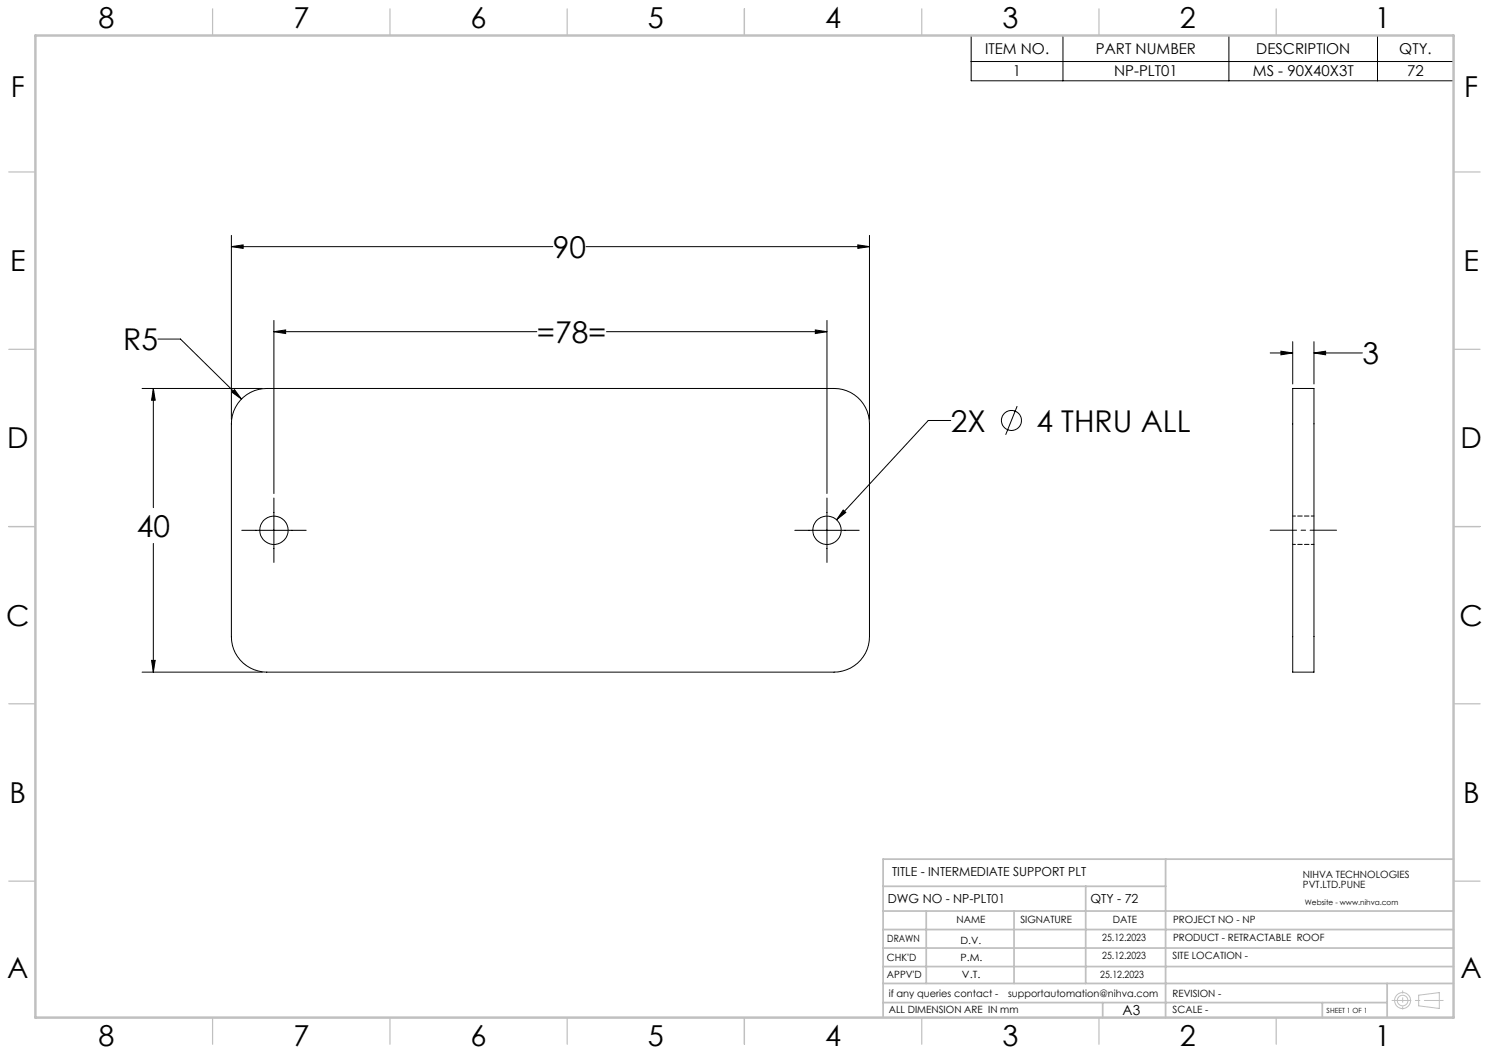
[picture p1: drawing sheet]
<svg xmlns="http://www.w3.org/2000/svg" width="420mm" height="297mm" viewBox="0 0 420 297" stroke-linecap="round" stroke-linejoin="round" font-family="sans-serif">
<g fill="none" stroke="#000" stroke-width=".28">
<path d="M273.9 10h136.1v12.8h-136.1zM273.9 17.4h136.1M299.8 10v12.8M346.6 10v12.8M388.5 10v12.8M65.3 69.6l3.3-.5v1zM65.3 66.4v51.9M65.3 69.6h90.6M165.3 69.6h80M242 69.1l3.3 .5-3.3 .5zM245.3 66.4v51.9M44.6 95.6h6.3l17.2 17"/>
<path d="M77.3 93.6l3.3-.5v1zM77.3 90.4v48.8M77.3 93.6h74.1M171.1 93.6h62.2M230 93.1l3.3 .5-3.3 .5zM233.3 90.4v48.8M358.3 99.6h6.3M361.3 99.1l3.3 .5-3.3 .5zM364.6 96.4v11.9M370.6 99.6l3.3-.5v1zM370.6 96.4v11.9M370.6 99.6h13.7"/>
<path d="M40.1 109.6h33.9M43.3 109.6l.5 3.3h-1zM43.3 109.6v33.6M65.4 110.6l.7-.7 2 2.7zM67.8 112.9a10 10 0 0 1 7.4-3.3h160.1a10 10 0 0 1 10 10v60a10 10 0 0 1-10 10h-160.1a10 10 0 0 1-9.9-10v-60a10 10 0 0 1 2.5-6.7zM268.2 118.6h-6.4l-25.8 28M286.9 114.5l-3.2 8.1M364.6 109.6h6v80h-6zM43.3 153.3v36.3M68.2 149.6h18.2M77.3 140.5v18.1M224.2 149.6h18.2"/>
<path d="M233.3 140.5v18.1M237.8 143.9l.8 .6-2.6 2.1zM40.1 189.6h33.9M42.8 186.3h1l-.5 3.3z"/>
<circle cx="285.3" cy="118.6" r="2.83"/>
<circle cx="77.3" cy="149.5" r="4"/>
<circle cx="233.3" cy="149.6" r="4"/>
</g>
<g fill="none" stroke="#c0c0c0" stroke-width=".28">
<path d="M400.2 280.7l5.8-.7v4.4l-5.8-.7z"/>
<circle cx="395.6" cy="282.2" r="2.26"/>
<circle cx="395.6" cy="282.2" r="1.49"/>
</g>
<path d="M358.3 149.5h18.7" fill="none" stroke="#000" stroke-width=".28" stroke-dasharray="15.2 1.3 1.3 1.3" stroke-dashoffset="7.8"/>
<path d="M392.7 282.2h14.4" fill="none" stroke="#c0c0c0" stroke-width=".28" stroke-dasharray="15.2 1.3 1.3 1.3" stroke-dashoffset="9.9"/>
<path d="M395.7 279.5v5.1" fill="none" stroke="#c0c0c0" stroke-width=".28" stroke-dasharray="15.2 1.3 1.3 1.3" stroke-dashoffset="14.6"/>
<g fill="none" stroke="#c0c0c0" stroke-width=".35">
<path d="M60 2.5v7.5M110 2.5v7.5M160 2.5v7.5M210 2.5v7.5M260 2.5v7.5M310 2.5v7.5M360 2.5v7.5M2.5 48.5h7.5M410 48.5h7.5M2.5 98.5h7.5M410 98.5h7.5M2.5 148.5h7.5"/>
<path d="M410 148.5h7.5M2.5 198.5h7.5M410 198.5h7.5M2.5 248.5h7.5M410 248.5h7.5M60 287v7.5M110 287v7.5M160 287v7.5M210 287v7.5M260 287v7.5M310 287v7.5M360 287v7.5"/>
</g>
<g fill="none" stroke="#c0c0c0" stroke-width=".5">
<path d="M249.1 257h160.9M249.1 250h79.7M261.3 257v20.4M286 257v20.4M306.2 250v27.4M328.8 242.3v44.7M410 242.3h-160.9v44.7M249.1 272.6h160.9M249.1 267.4h160.9M249.1 262.2h160.9M249.1 277.4h160.9M391.3 277.4v9.6"/>
<path d="M249.1 282.8h142.2M311 282.8v4.2M373 282.8v4.2"/>
</g>
<path d="M10 10h400v277h-400z" fill="none" stroke="#c0c0c0" stroke-width=".7"/>
<path d="M242 69.1l3.3 .5-3.3 .5zM65.3 69.6l3.3-.5v1zM43.3 109.6l.5 3.3h-1zM42.8 186.3h1l-.5 3.3zM230 93.1l3.3 .5-3.3 .5zM77.3 93.6l3.3-.5v1zM65.4 110.6l2.7 2-2-2.7zM237.8 143.9l-1.8 2.7 2.6-2.1zM361.3 99.1l3.3 .5-3.3 .5zM370.6 99.6l3.3-.5v1z" fill="#000"/>
<path d="M364.6 153.5h6M370.6 145.5h-6" fill="none" stroke="#000" stroke-width=".28" stroke-dasharray="1.3 .6" stroke-dashoffset=".5"/>
<g font-size="8.5">
<text x="155.9" y="72.8">90</text>
<text x="34.7" y="98.8">R5</text>
<text x="151.4" y="96.8">=78=</text>
<text x="384.3" y="102.8">3</text>
<text x="268.2" y="121.8">2X</text>
<text x="292.3" y="121.8">4 THRU ALL</text>
<text x="38.6" y="151.4">40</text>
</g>
<g font-size="8.1">
<text x="27.8" y="8">8</text>
<text x="82.8" y="8">7</text>
<text x="132.8" y="8">6</text>
<text x="182.8" y="8">5</text>
<text x="232.8" y="8">4</text>
<text x="282.8" y="8">3</text>
<text x="332.8" y="8">2</text>
<text x="387.8" y="8">1</text>
<text x="3" y="27.2">F</text>
<text x="413" y="27.2">F</text>
<text x="2.8" y="76.5">E</text>
<text x="412.8" y="76.5">E</text>
<text x="2" y="126.5">D</text>
<text x="412" y="126.5">D</text>
<text x="1.7" y="176.5">C</text>
<text x="411.7" y="176.5">C</text>
<text x="2.7" y="226.5">B</text>
<text x="412.7" y="226.5">B</text>
<text x="2" y="275.7">A</text>
<text x="412" y="275.7">A</text>
<text x="27.8" y="295">8</text>
<text x="82.8" y="295">7</text>
<text x="132.8" y="295">6</text>
<text x="182.8" y="295">5</text>
<text x="232.8" y="295">4</text>
<text x="282.8" y="295">3</text>
<text x="332.8" y="295">2</text>
<text x="387.8" y="295">1</text>
</g>
<g font-size="4.2">
<text x="277.9" y="15.2">ITEM NO.</text>
<text x="309.1" y="15.2">PART NUMBER</text>
<text x="354.3" y="15.2">DESCRIPTION</text>
<text x="394.7" y="15.2">QTY.</text>
<text x="285.7" y="21.6">1</text>
<text x="314.3" y="21.6">NP-PLT01</text>
<text x="353.4" y="21.6">MS - 90X40X3T</text>
<text x="396.9" y="21.6">72</text>
</g>
<text font-size="3.9" x="316.7" y="286.4">A3</text>
<g font-size="3.5">
<text x="251.6" y="247.2">TITLE - INTERMEDIATE SUPPORT PLT</text>
<text x="250.4" y="254.8">DWG NO - NP-PLT01</text>
<text x="307.6" y="254.8">QTY - 72</text>
</g>
<g font-size="2.8">
<text x="367.5" y="247.7">NIHVA TECHNOLOGIES</text>
<text x="367.5" y="250.5">PVT.LTD.PUNE</text>
<text x="269.8" y="260.4">NAME</text>
<text x="287.8" y="260.4">SIGNATURE</text>
<text x="313.9" y="260.5">DATE</text>
<text x="330.9" y="260.5">PROJECT NO - NP</text>
<text x="250.3" y="265.7">DRAWN</text>
<text x="270.9" y="266.1">D.V.</text>
<text x="310.9" y="265.5">25.12.2023</text>
<text x="330.9" y="265.5">PRODUCT - RETRACTABLE ROOF</text>
<text x="250.2" y="271.1">CHK'D</text>
<text x="250.2" y="275.8">APPV'D</text>
<text x="270.9" y="271.1">P.M.</text>
<text x="271.3" y="275.8">V.T.</text>
<text x="310.4" y="275.8">25.12.2023</text>
<text x="310.9" y="270.6">25.12.2023</text>
<text x="330.7" y="270.6">SITE LOCATION -</text>
<text x="250.7" y="281.1">if any queries contact -</text>
<text x="284.3" y="281.1">supportautomation@nihva.com</text>
<text x="330.7" y="281.1">REVISION -</text>
<text x="250.7" y="285.6">ALL DIMENSION ARE IN mm</text>
<text x="330.7" y="285.6">SCALE -</text>
</g>
<text font-size="2.1" x="368.1" y="255.1">Website - www.nihva.com</text>
<text font-size="2" x="374.2" y="285.6">SHEET 1 OF 1</text>
</svg>
